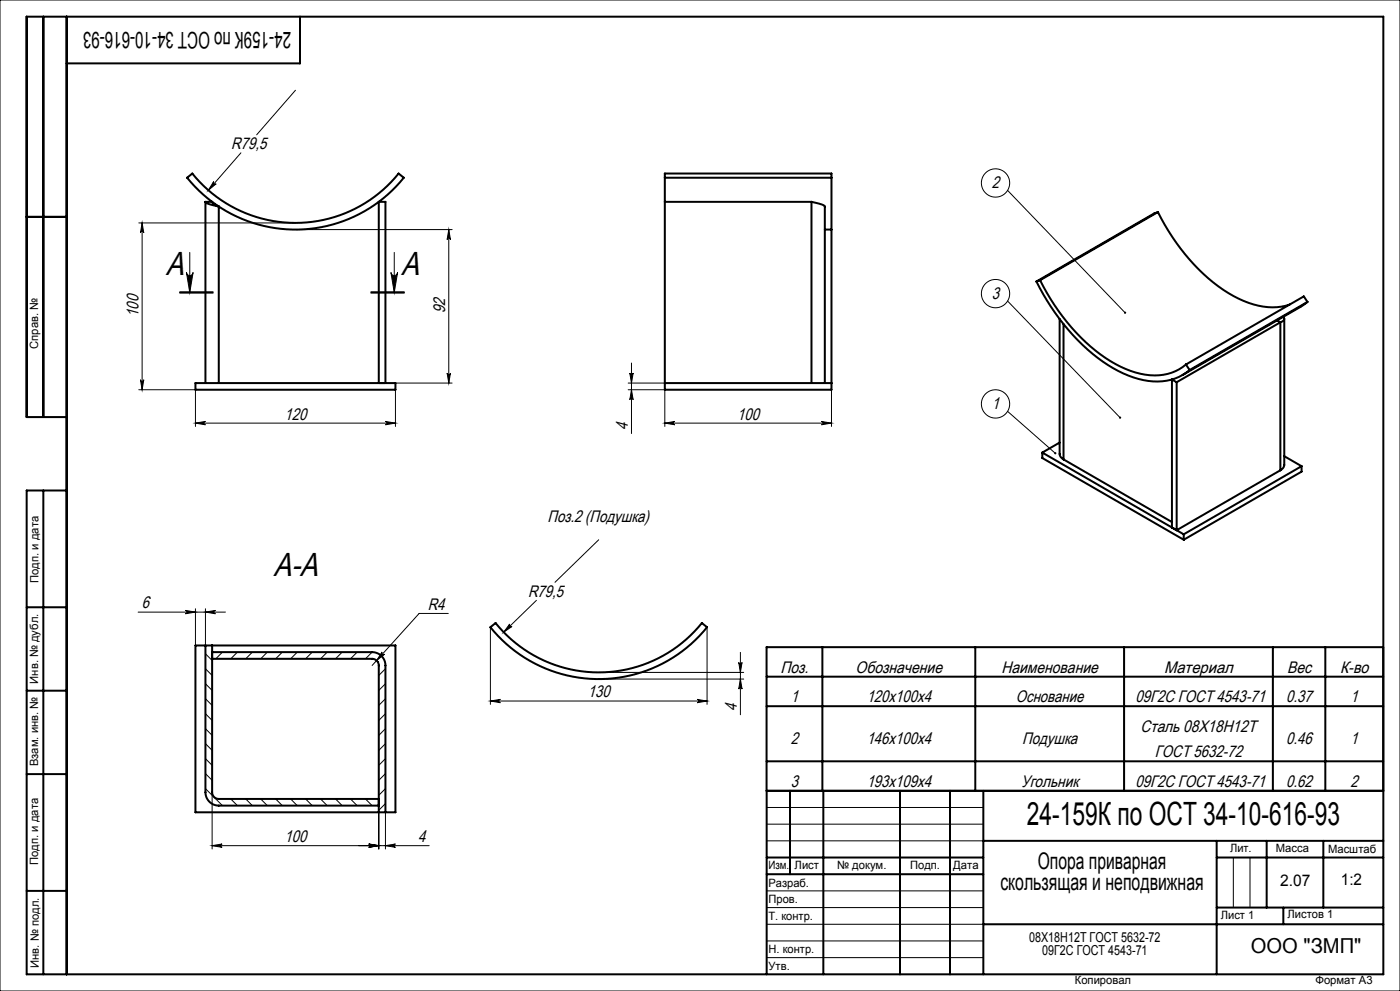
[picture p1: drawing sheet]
<svg xmlns="http://www.w3.org/2000/svg" width="420mm" height="297mm" viewBox="0 0 420 297" stroke-linecap="round" stroke-linejoin="round" font-family="sans-serif">
<g fill="none" stroke="#000" stroke-width=".3">
<path d="M0 0h420v297h-420zM88.6 27.1l-11.6 13.3M64.1 54.4a.5 .5 0 0 0 .1 .7 .5 .5 0 0 0 .7 0l-2.4 1.9zM72.3 45.8l-9.8 11.2M302.3 57.1l35.2 36.6M41.6 66.8h47M42.6 66.8l.5 3a.5 .5 0 0 0-.5-.5 .5 .5 0 0 0-.5 .5zM42.6 66.8v50M56.9 75.6v12.1M88.6 68.8h47M118.3 75.6v12.1M134.6 68.8v46"/>
<path d="M134.6 68.8l.5 3a.5 .5 0 0 0-.5-.5 .5 .5 0 0 0-.5 .5zM53.9 87.8h10zM53.9 87.6h10M53.9 87.4h10M55.9 81.6a1 1 0 0 0 1 1 1 1 0 0 0 1-1l-1 6.1zM111.3 87.6h10M111.3 87.4h10M111.3 87.8h10M117.3 81.6a1 1 0 0 0 1 1 1 1 0 0 0 1-1l-1 6.1zM302.3 90.2l33.7 35M41.6 116.8h17v11M42.1 113.8a.5 .5 0 0 0 .5 .5 .5 .5 0 0 0 .5-.5l-.5 3z"/>
<path d="M118.6 116.8v11M118.6 114.8h17M134.1 111.8a.5 .5 0 0 0 .5 .5 .5 .5 0 0 0 .5-.5l-.5 3zM188.4 116.8h11v11M188.4 114.8h11M188.9 111.8a.5 .5 0 0 0 .5 .5 .5 .5 0 0 0 .5-.5l-.5 3zM189.4 116.8l.5 3a.5 .5 0 0 0-.5-.5 .5 .5 0 0 0-.5 .5zM189.4 108.8v21.1M249.4 116.8v11M58.6 126.8h60M58.6 126.8l3-.5a.5 .5 0 0 0-.4 .5 .5 .5 0 0 0 .4 .5zM115.6 126.3l3 .5-3 .5a.5 .5 0 0 0 .5-.5 .5 .5 0 0 0-.5-.5z"/>
<path d="M199.4 126.8h50M199.4 126.8l3-.5a.5 .5 0 0 0-.4 .5 .5 .5 0 0 0 .4 .5zM246.4 126.3l3 .5-3 .5a.5 .5 0 0 0 .5-.5 .5 .5 0 0 0-.5-.5zM302.3 123.3l14.3 12.5M160.9 179.9l-9.8 9.6M179.6 161.8l-13.1 12.7M41.4 183.4h26.2M55.6 182.9l3 .5-3 .5a.5 .5 0 0 0 .5-.5 .5 .5 0 0 0-.5-.5zM58.6 182.4v11M61.6 195.9l2 2M61.6 183.4l3-.5a.5 .5 0 0 0-.4 .5 .5 .5 0 0 0 .4 .5zM61.6 182.4v11"/>
<path d="M66.7 195.4l-2 2M71.2 195.4l-2 2M75.7 195.4l-2 2M80.2 195.4l-2 2M84.7 195.4l-2 2M89.2 195.4l-2 2M93.7 195.4l-2 2M98.2 195.4l-2 2M102.7 195.4l-2 2M107.1 195.4l-2 2M111.6 195.4l-2 2M113.3 198.3h.1"/>
<path d="M114.6 195.4a.5 .5 0 0 0 .1 .7 .5 .5 0 0 0 .7 0l-2.4 1.9zM134.5 183.8h-8.8l-14.1 15.6M147.1 188v23.1M152.9 187a.5 .5 0 0 0 0 .7 .5 .5 0 0 0 .7 0l-2.5 1.8zM212.1 188v23.1M221.6 198.5a.5 .5 0 0 0 .5 .5 .5 .5 0 0 0 .5-.5l-.5 3zM222.1 195.5v18.7M61.6 218.4l2 2M61.6 213.9l2 2M61.6 209.4l2 2M61.6 204.9l2 2M61.6 200.4l2 2"/>
<path d="M115.6 200.4l-2 2M115.6 204.9l-2 2M115.6 209.4l-2 2M115.6 213.9l-2 2M115.6 218.4l-2 2M147.1 210.1h65M147.1 210.1l3-.5a.5 .5 0 0 0-.5 .5 .5 .5 0 0 0 .5 .5zM179.6 201.5h43.5M179.6 203.5h43.5M209.1 209.6l3 .5-3 .5a.5 .5 0 0 0 .5-.5 .5 .5 0 0 0-.5-.5zM222.1 203.5l.5 3a.5 .5 0 0 0-.5-.5 .5 .5 0 0 0-.5 .5zM61.6 236.3l5.1 5.1"/>
<path d="M61.6 231.9l2 2M61.6 227.4l2 2M61.6 222.9l2 2M63.6 237.4v17M69.2 239.4l2 2M73.7 239.4l2 2M78.2 239.4l2 2M82.7 239.4l2 2M87.2 239.4l2 2M91.7 239.4l2 2M96.2 239.4l2 2M100.7 239.4l2 2"/>
<path d="M105.1 239.4l2 2M109.6 239.4l2 2M115.6 222.9l-2 2M115.6 227.4l-2 2M115.6 231.9l-2 2M115.6 236.3l-2 2M63.6 253.4h65.2M63.6 253.4l3-.5a.5 .5 0 0 0-.4 .5 .5 .5 0 0 0 .4 .5zM110.6 252.9l3 .5-3 .5a.5 .5 0 0 0 .5-.5 .5 .5 0 0 0-.5-.5zM113.6 243.4v11M115.6 243.4v11M115.6 253.4l3-.5a.5 .5 0 0 0-.4 .5 .5 .5 0 0 0 .4 .5z"/>
<path d="M115.6 240.8l-2 2M230 242h65M230 247h65M230 252h65M370 257v15M375 257v15M230 267h65M230 272h65M230 277h65M230 282h65M230 287h65"/>
<circle cx="298.7" cy="54.8" r="4.2"/>
<circle cx="298.7" cy="88" r="4.2"/>
<circle cx="298.7" cy="121.1" r="4.2"/>
</g>
<g fill="none" stroke="#000" stroke-width=".6">
<path d="M13 5v120M20 5v287M90 5v14h-70M56.1 53.3l1.6-1.3a39.7 39.7 0 0 0 61.9 0l1.5 1.3a41.8 41.8 0 0 1-65 0zM199.4 53.3v7.2M199.4 53.3v-1.3h50v1.3M199.4 53.3h50M249.4 53.3v15.5M8 65h12M61.6 60.5a5.3 5.3 0 0 0 3.3 1.2l.7 .2M61.6 60.5h2a2.89 2.89 0 0 0 2 1.4M61.6 60.5v54.3"/>
<path d="M65.6 61.9v52.9M199.4 60.5h44M199.4 60.5v56.3h50v-48M243.4 60.5l.7 .1a5.6 5.6 0 0 1 3.3 1.3v52.9M243.4 60.5v54.3M247.4 68.8h2M347.4 63.6a59.1 59.1 0 0 0 22.6 25.1 21 21 0 0 0 16.9 2.6M347.4 63.6l-1.1 .4-35.4 20.4M347.4 63.6l-35.4 20.4M310.9 84.4a61 61 0 0 0 24.6 26.8 21.6 21.6 0 0 0 17 2.2 14 14 0 0 0 4.4-2.5M312 84a59.1 59.1 0 0 0 22.7 25.1 21.1 21.1 0 0 0 16.8 2.6 13.3 13.3 0 0 0 4.3-2.5M312 84l-1.1 .4"/>
<path d="M317.9 95.6v40.4l.4 1 .8 .7M319.1 97.1v40.6M383.1 96l1 .6M384.1 96.6l-31.1 18M384.1 96.6v44.3M385 95l.2 .1a1.07 1.07 0 0 1-1.1 1.5M385.3 95.5v43.8l-.4 1-.8 .6M392.2 90.5l-2 1.5-35.4 20.4M392.2 90.5l-35.3 20.4M392.2 90.5l-1.1-1.7-35.3 20.4M58.6 114.8h60v2h-60zM113.6 114.8v-54.3h2v54.3"/>
<path d="M199.4 114.8h50M353 114.6l-1.4-.9v44.4M353 114.6v44.3l31.1-18M355.8 109.2l1.1 1.7M20 125h-12v-120h407v287h-407v-145h12M312.7 135.6l42.4 24.5M312.7 135.6v1.7l42.4 24.5M317.9 132.6l-5.2 3M319.1 137.7l32.5 18.8M385.3 136.7l5.2 3M390.5 139.7l-35.4 20.4M390.5 139.7v1.7l-35.4 20.4"/>
<path d="M13 147v145M355.1 160.1v1.7M8 182h12M58.6 193.4h60v50h-60zM61.6 193.4v44a4 4 0 0 0 4 4h48M63.6 193.4v44a2 2 0 0 0 2 2h48M63.6 195.4h48a4 4 0 0 1 4 4v44M63.6 197.4h48a2 2 0 0 1 2 2v44M147.1 188l1.6-1.3a39.8 39.8 0 0 0 61.9 0l1.5 1.3a41.8 41.8 0 0 1-65 0zM246.7 194v43M292.6 194v43M337.2 194v43"/>
<path d="M381.9 194v43M397.6 194v43M415 194h-185v43h185M8 207h12M230 211.6h185M230 202.8h185M8 232h12M230 228.2h185M230 237v55M237 237v25M247 237v55M270 237v55"/>
<path d="M285 237v55M295 237v55M230 257h65M295 252h120M365 252v40M365 257h50M380 252v20M397 252v20M8 267h12M230 262h65M295 277h120M365 272h50"/>
<path d="M385 272v5"/>
</g>
<g fill="#000">
<path d="M64.1 54.4l-1.6 2.6 2.4-1.9a.5 .5 0 0 1-.7 0 .5 .5 0 0 1-.1-.7zM58.6 126.8l3-.5a.5 .5 0 0 0-.4 .5 .5 .5 0 0 0 .4 .5zM115.6 126.3l3 .5-3 .5a.5 .5 0 0 0 .5-.5 .5 .5 0 0 0-.5-.5zM199.4 126.8l3-.5a.5 .5 0 0 0-.4 .5 .5 .5 0 0 0 .4 .5zM246.4 126.3l3 .5-3 .5a.5 .5 0 0 0 .5-.5 .5 .5 0 0 0-.5-.5zM114.6 195.4l-1.6 2.6 2.4-1.9a.5 .5 0 0 1-.7 0 .5 .5 0 0 1-.1-.7zM152.9 187l-1.8 2.5 2.5-1.8a.5 .5 0 0 1-.7 0 .5 .5 0 0 1 0-.7zM147.1 210.1l3-.5a.5 .5 0 0 0-.5 .5 .5 .5 0 0 0 .5 .5zM209.1 209.6l3 .5-3 .5a.5 .5 0 0 0 .5-.5 .5 .5 0 0 0-.5-.5z"/>
<path d="M337.3 93.5l.1 .5h.4l-.3-.3 .3 .2-.1-.5zM335.8 125v.4h.5l-.3-.2 .3 .2-.1-.5zM316.4 135.6l-.1 .4 .5 .1-.2-.3 .2 .3v-.5zM117.3 81.7a1 1 0 0 0 1 .9 1 1 0 0 0 1-.9l-1 6zM55.9 81.7a1 1 0 0 0 1 .9 1 1 0 0 0 1-.9l-1 6z"/>
<path d="M42.1 113.8a.5 .5 0 0 0 .5 .5 .5 .5 0 0 0 .5-.5l-.5 3zM42.6 66.8l.5 3a.5 .5 0 0 0-.5-.5 .5 .5 0 0 0-.5 .5zM134.1 111.8a.5 .5 0 0 0 .5 .5 .5 .5 0 0 0 .5-.5l-.5 3zM134.6 68.8l.5 3a.5 .5 0 0 0-.5-.5 .5 .5 0 0 0-.5 .5z"/>
<path d="M188.9 111.8a.5 .5 0 0 0 .5 .5 .5 .5 0 0 0 .5-.5l-.5 3zM189.4 116.8l.5 3a.5 .5 0 0 0-.5-.5 .5 .5 0 0 0-.5 .5zM221.6 198.5a.5 .5 0 0 0 .5 .5 .5 .5 0 0 0 .5-.5l-.5 3zM222.1 203.5l.5 3a.5 .5 0 0 0-.5-.5 .5 .5 0 0 0-.5 .5z"/>
<path d="M61.6 183.4l3-.5a.5 .5 0 0 0-.4 .5 .5 .5 0 0 0 .4 .5zM55.6 182.9l3 .5-3 .5a.5 .5 0 0 0 .5-.5 .5 .5 0 0 0-.5-.5z"/>
<path d="M110.6 252.9l3 .5-3 .5a.5 .5 0 0 0 .5-.5 .5 .5 0 0 0-.5-.5zM63.6 253.4l3-.5a.5 .5 0 0 0-.4 .5 .5 .5 0 0 0 .4 .5zM115.6 253.4l3-.5a.5 .5 0 0 0-.4 .5 .5 .5 0 0 0 .4 .5zM110.6 252.9l3 .5-3 .5a.5 .5 0 0 0 .5-.5 .5 .5 0 0 0-.5-.5z"/>
</g>
<g font-size="10">
<text x="49.7" y="82.5">A</text>
<text x="120.3" y="82.5">A</text>
<text x="82.1" y="172.6">A-A</text>
</g>
<text font-size="9.6" x="308.1" y="247.3">24-159К по ОСТ 34-10-616-93</text>
<g font-size="6.9">
<text x="87.3" y="9.6" transform="rotate(-180 87.3 9.6)">24-159К по ОСТ 34-10-616-93</text>
<text x="311.3" y="260.4">Опора приварная</text>
<text x="300.1" y="266.8">скользящая и неподвижная</text>
</g>
<text font-size="6.2" x="375.2" y="285.5">ООО &quot;ЗМП&quot;</text>
<g font-size="5">
<text x="69.4" y="44.7">R79,5</text>
<text x="297.6" y="56.4">2</text>
<text x="297.6" y="89.6">3</text>
<text x="41.6" y="95" transform="rotate(-90 41.6 95)">100</text>
<text x="133.6" y="93.9" transform="rotate(-90 133.6 93.9)">92</text>
<text x="85.3" y="125.7">120</text>
<text x="221.2" y="125.7">100</text>
<text x="297.6" y="122.6">1</text>
<text x="188.4" y="128.8" transform="rotate(-90 188.4 128.8)">4</text>
<text x="164.3" y="156.6">Поз.2 (Подушка)</text>
<text x="158.5" y="178.8">R79,5</text>
<text x="42.5" y="182.4">6</text>
<text x="128.3" y="182.8">R4</text>
<text x="234.2" y="201.6">Поз.</text>
<text x="256.7" y="201.6">Обозначение</text>
<text x="300.5" y="201.6">Наименование</text>
<text x="349.2" y="201.6">Материал</text>
<text x="386.1" y="201.6">Вес</text>
<text x="402" y="201.6">К-во</text>
<text x="176.3" y="209">130</text>
<text x="221" y="213.1" transform="rotate(-90 221 213.1)">4</text>
<text x="237.2" y="210.4">1</text>
<text x="260" y="210.4">120х100х4</text>
<text x="304.8" y="210.4">Основание</text>
<text x="340.6" y="210.4">09Г2С ГОСТ 4543-71</text>
<text x="385.9" y="210.4">0.37</text>
<text x="405.2" y="210.4">1</text>
<text x="342.2" y="219.3">Сталь 08Х18Н12Т</text>
<text x="237.2" y="223.1">2</text>
<text x="260" y="223.1">146x100x4</text>
<text x="306.6" y="223.1">Подушка</text>
<text x="346.5" y="227">ГОСТ 5632-72</text>
<text x="385.9" y="223.1">0.46</text>
<text x="405.2" y="223.1">1</text>
<text x="237.2" y="235.8">3</text>
<text x="260" y="235.8">193x109x4</text>
<text x="306.3" y="235.8">Угольник</text>
<text x="340.6" y="235.8">09Г2С ГОСТ 4543-71</text>
<text x="385.9" y="235.8">0.62</text>
<text x="405.2" y="235.8">2</text>
<text x="85.3" y="252.4">100</text>
<text x="125.5" y="252.4">4</text>
</g>
<g font-size="4.8">
<text x="384" y="265.6">2.07</text>
<text x="402.3" y="265.3">1:2</text>
</g>
<g font-size="4.1">
<text x="308.8" y="282.2">08Х18Н12Т ГОСТ 5632-72</text>
<text x="312.7" y="286.2">09Г2С ГОСТ 4543-71</text>
</g>
<g font-size="3.4">
<text x="11.5" y="104.5" transform="rotate(-90 11.5 104.5)">Справ. №</text>
<text x="11.6" y="174.7" transform="rotate(-90 11.6 174.7)">Подп. и дата</text>
<text x="11.4" y="204.9" transform="rotate(-90 11.4 204.9)">Инв. № дубл.</text>
<text x="11.4" y="229.6" transform="rotate(-90 11.4 229.6)">Взам. инв. №</text>
<text x="369" y="255.5">Лит.</text>
<text x="382.8" y="255.5">Масса</text>
<text x="398.4" y="255.6">Масштаб</text>
<text x="11.4" y="259.2" transform="rotate(-90 11.4 259.2)">Подп. и дата</text>
<text x="230.5" y="260.5">Изм.</text>
<text x="238.4" y="260.4">Лист</text>
<text x="251.1" y="260.4">№ докум.</text>
<text x="273" y="260.4">Подп.</text>
<text x="286" y="260.4">Дата</text>
<text x="230.5" y="265.7">Разраб.</text>
<text x="230.5" y="275.7">Т. контр.</text>
<text x="230.6" y="270.7">Пров.</text>
<text x="366.2" y="275.3">Лист 1</text>
<text x="386.3" y="275.2">Листов 1</text>
<text x="230.6" y="285.7">Н. контр.</text>
<text x="11.6" y="290" transform="rotate(-90 11.6 290)">Инв. № подл.</text>
<text x="230.6" y="290.7">Утв.</text>
<text x="322.5" y="295">Копировал</text>
<text x="394.6" y="295">Формат А3</text>
</g>
</svg>
